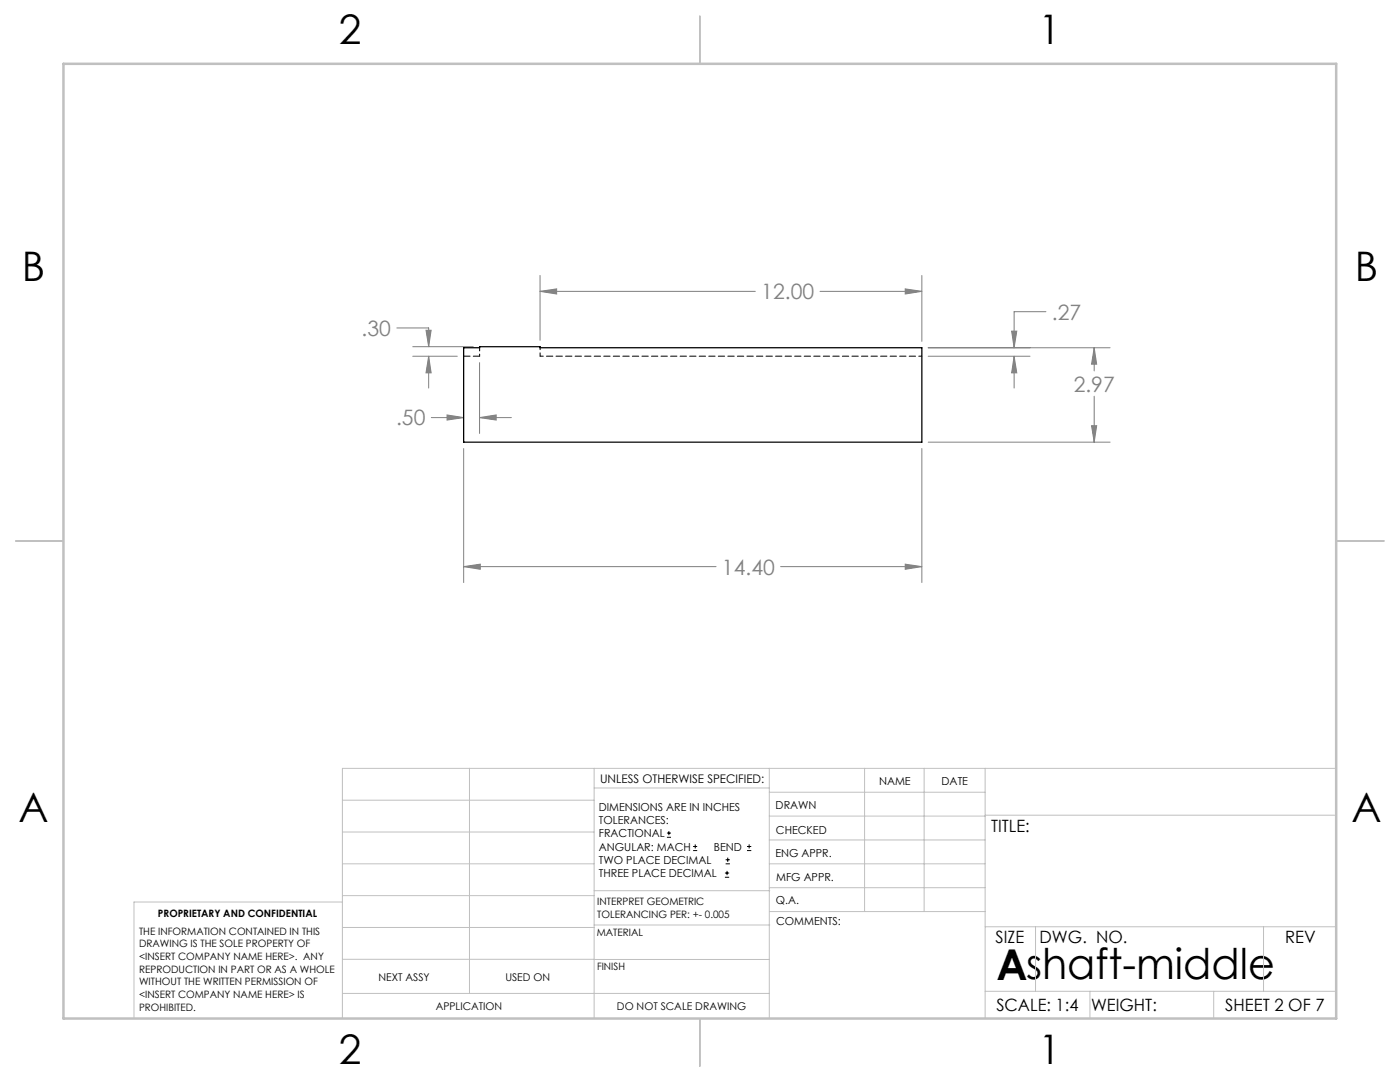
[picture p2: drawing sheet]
<svg xmlns="http://www.w3.org/2000/svg" width="279mm" height="216mm" viewBox="0 0 279 216" stroke-linecap="round" stroke-linejoin="round" font-family="sans-serif">
<g fill="none" stroke="#000" stroke-width=".2">
<path d="M133.1 167.1h.8M133.1 166.2h.8M133.5 165.8v.9M138.3 169.7h.8M138.3 168.9h.8M138.7 168.5v.8M144.7 175h.8M144.7 174.2h.8M144.8 172.4h.9M144.8 171.6h.9M145.1 173.8v.8M145.2 171.1v.9"/>
<path d="M149.1 169.7h.8M149.1 168.9h.8M149.5 168.5v.8"/>
</g>
<g fill="none" stroke="#808080" stroke-width=".2">
<path d="M107.8 58.1l3.3-.5v1.1zM107.8 55v12.9M107.8 58.1h42.9M163.7 58.1h20.3M180.7 57.6l3.3 .5-3.3 .6zM184 55v13.1M79.2 65.4h6.3v3.8M82.4 71.1h8.9M82.4 69.2h12M85 65.9h1l-.5 3.3zM85.5 71.1l.5 3.3h-1zM85.5 71.1v6.3"/>
<path d="M95.7 72.4v14.1M185.2 69.4h36.3M185.2 71.1h20.4M201.9 66.1h1l-.5 3.3zM202.4 71.1l.5 3.3h-1zM202.4 71.1v6.3M208.7 62.2h-6.3v7.2M218.4 69.4l.5 3.3h-1.1zM218.4 69.4v4.6M218.4 79.1v9.1M86.1 83.3h6.4M89.2 82.8l3.3 .5-3.3 .5z"/>
<path d="M92.5 89.5v26.7M95.7 83.3l3.3-.5v1zM95.7 83.3h6.4M184 89.5v26.7M185.2 88.2h36.3M217.8 84.9h1.1l-.5 3.3zM92.5 113.1l3.3-.5v1zM92.5 113.1h50.4M155.8 113.1h28.2M180.7 112.6l3.3 .5-3.3 .5z"/>
</g>
<g fill="none" stroke="#c0c0c0" stroke-width=".2">
<path d="M68.3 159.7h50.3M93.7 153.3v44.9M118.6 153.3v49.9M118.6 157.2h34.9M153.5 153.3v49.9M153.5 158.1h43.1M172.5 153.3v28.6M184.4 153.3v28.6M196.6 153.3v49.9M266.7 153.3h-198.4v49.9M68.3 178.7h50.3M68.3 172.4h50.3"/>
<path d="M68.3 166h50.3M68.3 180h-41.6v23.2M118.6 177.7h35M153.5 167.6h43.1M153.5 162.8h43.1M153.5 172.4h43.1M153.5 177.1h43.1M196.6 162.7h70.1M68.3 198.2h85.2M68.3 191.4l85.2 .1M68.3 185.1h50.3M118.6 184.6h35"/>
<path d="M153.6 181.9h43M196.6 197.8h70.1M196.6 184.9h70.1M206.7 184.9v12.9M217.5 197.8v5.4M242.2 197.8v5.4M252.2 184.9v12.9"/>
</g>
<path d="M139.7 3.2v9.5M3.1 107.9h9.6M266.7 107.9h9.5M139.7 203.2v9.6" fill="none" stroke="#c0c0c0" stroke-width=".25"/>
<path d="M12.7 12.7h254v190.5h-254z" fill="none" stroke="#c0c0c0" stroke-width=".5"/>
<path d="M92.5 113.1l3.3-.5v1zM180.7 112.6l3.3 .5-3.3 .5zM218.4 69.4l.5 3.3h-1.1zM217.8 84.9h1.1l-.5 3.3zM107.8 58.1l3.3-.5v1.1zM180.7 57.6l3.3 .5-3.3 .6zM201.9 66.1h1l-.5 3.3zM202.4 71.1l.5 3.3h-1zM95.7 83.3l3.3-.5v1zM89.2 82.8l3.3 .5-3.3 .5zM85.5 71.1l.5 3.3h-1zM85 65.9h1l-.5 3.3z" fill="#808080"/>
<path d="M92.5 69.4h3.2v-.2h12.1v.2h76.2v18.8h-91.5z" fill="none" stroke="#000" stroke-width=".25"/>
<path d="M95.7 71.1v-1.7M107.8 69.4v1.7" fill="none" stroke="#000" stroke-width=".2" stroke-dasharray="1.3 .6" stroke-dashoffset=".9"/>
<path d="M107.8 71.1h76.2" fill="none" stroke="#000" stroke-width=".2" stroke-dasharray="1.3 .6" stroke-dashoffset=".6"/>
<path d="M95.7 71.1h-3.2" fill="none" stroke="#000" stroke-width=".2" stroke-dasharray="1.3 .6"/>
<text font-size="8.5" x="198.9" y="195.5">Ashaft-middle</text>
<g font-size="8.1">
<text x="67.6" y="8.9">2</text>
<text x="207.3" y="8.9">1</text>
<text x="4.4" y="56.2">B</text>
<text x="270.4" y="56.2">B</text>
<text x="3.7" y="164.1">A</text>
<text x="269.7" y="164.1">A</text>
<text x="67.6" y="212.4">2</text>
<text x="207.3" y="212.4">1</text>
</g>
<g font-size="4.2" fill="#808080">
<text x="151.9" y="59.7">12.00</text>
<text x="209.9" y="63.8">.27</text>
<text x="72.2" y="67">.30</text>
<text x="214.3" y="78.1">2.97</text>
<text x="79" y="84.9">.50</text>
<text x="144.1" y="114.7">14.40</text>
</g>
<g font-size="3.4">
<text x="197.8" y="166">TITLE:</text>
<text x="198.7" y="188.1">SIZE</text>
<text x="207.5" y="188.1">DWG. NO.</text>
<text x="256.5" y="188.2">REV</text>
<text x="198.8" y="201.7">SCALE: 1:4</text>
<text x="217.7" y="201.8">WEIGHT:</text>
<text x="244.5" y="201.7">SHEET 2 OF 7</text>
</g>
<text font-size="2.4" x="119.8" y="156.2">UNLESS OTHERWISE SPECIFIED:</text>
<g font-size="2.2">
<text x="119.5" y="161.8">DIMENSIONS ARE IN INCHES</text>
<text x="154.8" y="161.4">DRAWN</text>
<text x="175.4" y="156.6">NAME</text>
<text x="187.9" y="156.7">DATE</text>
<text x="119.5" y="164.4">TOLERANCES:</text>
<text x="119.5" y="167.1">FRACTIONAL</text>
<text x="154.9" y="166.3">CHECKED</text>
<text x="119.5" y="169.7">ANGULAR: MACH</text>
<text x="119.5" y="172.4">TWO PLACE DECIMAL</text>
<text x="142.5" y="169.7">BEND</text>
<text x="154.8" y="171">ENG APPR.</text>
<text x="119.5" y="175">THREE PLACE DECIMAL</text>
<text x="154.9" y="175.7">MFG APPR.</text>
<text x="154.9" y="180.4">Q.A.</text>
<text x="154.9" y="184.6">COMMENTS:</text>
</g>
<g font-size="2.1">
<text x="75.5" y="195.7">NEXT ASSY</text>
<text x="100.9" y="195.7">USED ON</text>
<text x="86.9" y="201.5">APPLICATION</text>
<text x="123.1" y="201.6">DO NOT SCALE DRAWING</text>
</g>
<g font-size="2">
<text x="31.5" y="182.9">PROPRIETARY AND CONFIDENTIAL</text>
<text x="119.2" y="180.6">INTERPRET GEOMETRIC</text>
<text x="119.2" y="183.1">TOLERANCING PER: +- 0.005</text>
<text x="27.8" y="186.5">THE INFORMATION CONTAINED IN THIS</text>
<text x="27.8" y="189">DRAWING IS THE SOLE PROPERTY OF</text>
<text x="27.8" y="191.6">&lt;INSERT COMPANY NAME HERE&gt;. ANY</text>
<text x="119.1" y="186.7">MATERIAL</text>
<text x="27.8" y="194.1">REPRODUCTION IN PART OR AS A WHOLE</text>
<text x="27.8" y="196.6">WITHOUT THE WRITTEN PERMISSION OF</text>
<text x="119.1" y="193.5">FINISH</text>
<text x="27.8" y="199.1">&lt;INSERT COMPANY NAME HERE&gt; IS</text>
<text x="27.8" y="201.7">PROHIBITED.</text>
</g>
</svg>
